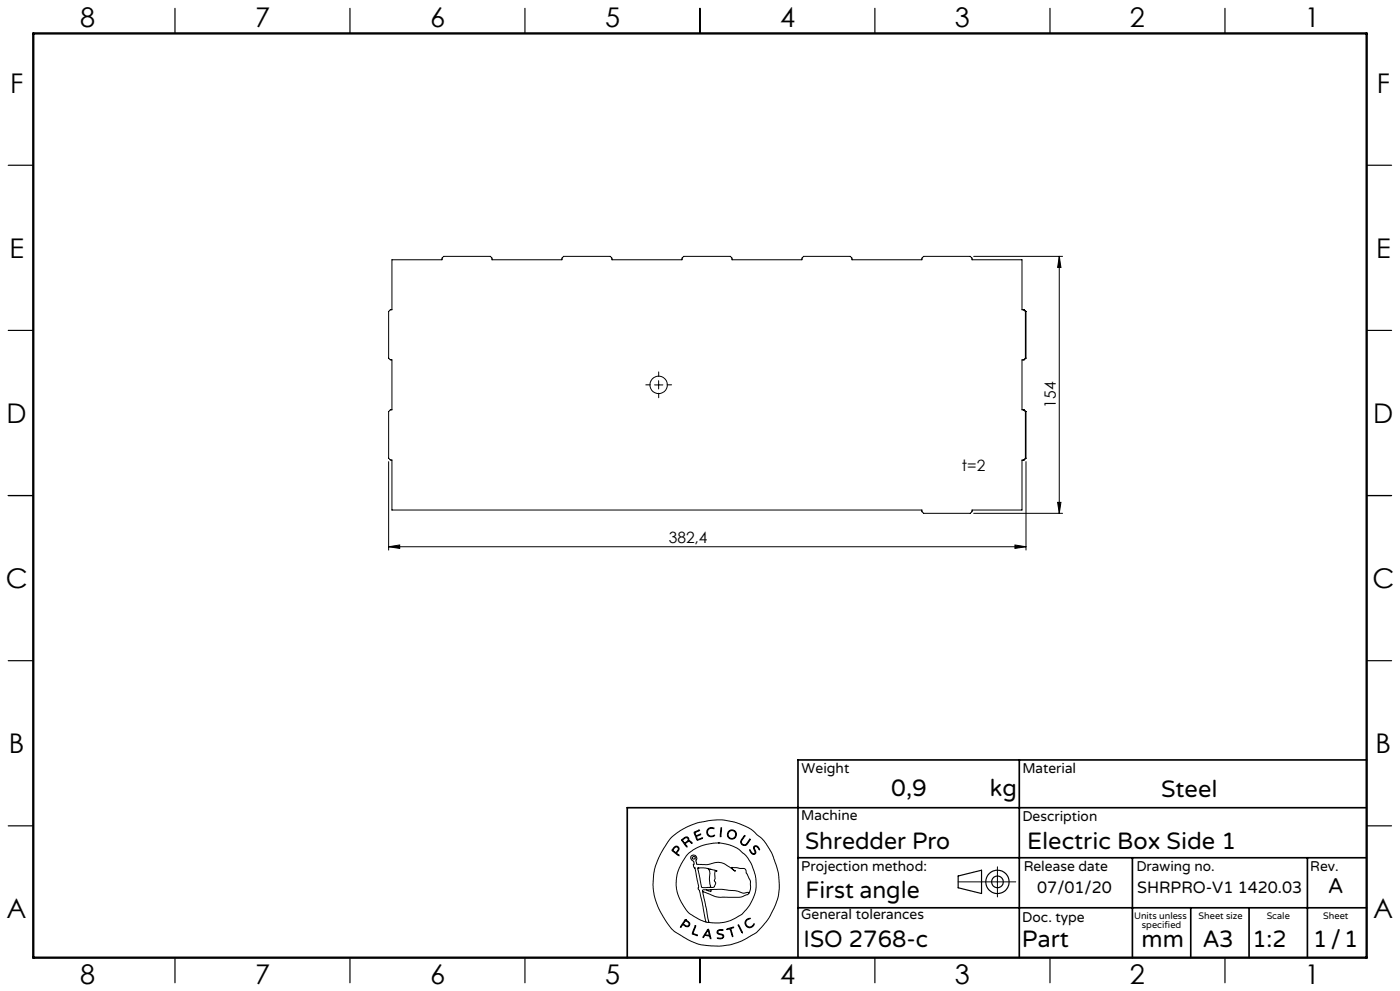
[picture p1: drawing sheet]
<svg xmlns="http://www.w3.org/2000/svg" width="420mm" height="297mm" viewBox="0 0 420 297" stroke-linecap="round" stroke-linejoin="round" font-family="sans-serif">
<g fill="none" stroke="#000" stroke-width=".3">
<path d="M292.1 76.8h26.7M317.8 76.8l.5 3.3h-1zM317.8 76.8v77M307.1 92.8l.5 .5M307.6 93.3v14M307.6 93.3h.2M307.8 93.3l-.5-.5h-.7v-14.9h-15v-.5l-.5-.6h-14l-.5 .6v.5h-21v-.5l-.5-.6h-14l-.5 .6v.5h-21v-.5l-.5-.6h-14l-.5 .6v.5h-21v-.5l-.5-.6h-14l-.5 .6v.5h-21v-.5l-.5-.6h-14l-.5 .6v.5h-15v14.9h-.5l-.5 .5v14l.5 .5h.5v15h-.5l-.5 .6v13.9l.5 .6h.5v15h159v.4l.5 .5h14l.5-.5v-.4h15v-15h.7l.5-.6M307.8 93.3v14M196.4 115.4h2.5M197.6 114.1v2.5M307.6 107.3l-.5 .5M307.6 107.3h.2"/>
<path d="M307.8 107.3l-.5 .5h-.7v15h.7l.5 .6M116.6 138.4v26.4M307.1 122.8l.5 .6M307.6 123.4v13.9M307.6 137.3l-.5 .6M307.6 123.4h.2M307.6 137.3h.2M307.8 123.4v13.9M307.8 138.4v26.4M292.1 153.8h26.7M317.3 150.6h1l-.5 3.2zM116.6 163.9l3.3-.6v1.1z"/>
<path d="M116.6 163.9h191.2M304.5 163.3l3.3 .6-3.3 .5zM201.3 251.1l2.8-2.2 4.5-2.1 4.8-1 3.2-.1 3.7 .7 3.3 1.2 2 1.1 2.8 2.4 1.5 1.8 1.8 3.2 1.8 5.3 .3 3.5-.2 3-.8 2.8-1.7 3.7-1.8 2.5a16.5 16.5 0 0 1-6.7 5l-3.3 1.2-2.9 .4h-3.4l-2.9-.4-3.7-1.5-3.8-2.3-1.1-.9-1.2-1.6-2.3-3.7-1.2-2.8-.6-2.2-.3-3.1 .3-3.5 .9-3.2 2-4zM202 254.1l.7-.5 .6 .1 .4 .6-.1 .6a.64 .64 0 0 0-.3 1.1l.4 .5-1.7-1.2a.52 .52 0 0 1-.4-.5 .52 .52 0 0 1 .4-.6zM202.4 254l.4-.2 .5 .1 .2 .5-.2 .4a.73 .73 0 0 1-.7 .6 .73 .73 0 0 1-.7-.7zM204.5 251.6l1.1-.7h.6l.4 .3 .1 .8 .6 .2 .3 .5-.8-.5-.6 .2a.61 .61 0 0 0-.6 .5 .61 .61 0 0 0 .5 .7l-.1 .3-1.5-2zM204.8 251.7l.8-.6h.6l.2 .6-.5 .6a.52 .52 0 0 1-.6 .3 .52 .52 0 0 1-.4-.5zM208.2 249.4l1.7-.6-1 .5a.57 .57 0 0 0-.2 .9 .57 .57 0 0 0 .9 0l.6-.2-.8 .5a.46 .46 0 0 0-.5 .4 .46 .46 0 0 0 .3 .5l.1 .2 1.5-.5-1.7 .7zM212.3 248.5l.8-.5 1 .2 .1 .2-.9-.2-.7 .3-.3 .5v.7l.1 .4 .6 .4 1.3-.2a.53 .53 0 0 1-.3 .5 .53 .53 0 0 1-.5 0l-.9-.2-.4-.4-.2-1zM215.5 252.6l2.7 .4 3 1.2 2.3 1.9 .9 1.2 1.3 2.2 1.1 3.8-.1 3.5-.8 2.5a11.7 11.7 0 0 1-8.9 7.2l-2.6 .1-1.7-.2M215.5 252.6l-4.1 .6-3.4 1.5-2.1 1.8-2.1 3.5-.5 1.4-.4 2 .1 3 .9 2.9 2 3.4a9.1 9.1 0 0 0 4 2.9l1.9 .8M215.5 252.6h.1"/>
<path d="M216.3 248.1h.2v.6l-.2 1.9-.2 .2zM223.3 250.5l.1-.1 .1 .2-1.1 1.6 .2 .7 .7 .3a3.3 3.3 0 0 0 1.7-1.7v.2l-1 1.5-.4 .2-.7-.1-.6-.5-.1-.6zM224.9 254.7l.7 .9 .5 .3 .4-.3-.4-1.4 .2-.6h.9l.7 1-.1 .1-.9-1-.5 .1-.1 .4 .5 1.4-.6 .5-.9-.5zM299.2 259.8v9M205.6 275.6l-1.4 2-.1 .2h.2a.69 .69 0 0 1 .6-.6 .69 .69 0 0 1 .8 .4l.9 .1 .3-.9-1.3-1.2M205.6 275.6h.1M205.6 275.9l-.3 .5M205.7 275.9l1 .9-.1 .6-.6 .1a.7 .7 0 0 1-.9-.9l.2-.2M205.7 275.9h.1M208.5 277.5l.2-.1v.2l-.5 1.4a.56 .56 0 0 0-.2 .7 .56 .56 0 0 0 .7 .3l.5 .4-1.6-.6zM209.3 260.2l2.3-.1 3.1 .8 .4 .3a.35 .35 0 0 0-.5-.2 .35 .35 0 0 0-.1 .5v1.8l-.2 .7 .4 .8-.4 1-.5 .2h-2.6a.85 .85 0 0 1-.8-.2 .85 .85 0 0 1-.1-.9zM209.4 260.1h.1"/>
<path d="M210.8 267.2l1.9 9.2M210.8 267.2l3.7 1.5 1.3 .2h6.3l2.1-.8 .4-.3M211.8 276.4h.9M211.9 266.7h-1.1v.5M212.1 260.2a2.12 2.12 0 0 1 .8 2.7v1.9l.3 .9-.3 .2M212.3 278.6l.1-.1a4.3 4.3 0 0 1 .9 2.6v.2h-.2a.74 .74 0 0 0-.8-.8l-.2-.1a.82 .82 0 0 0-1.1 .6l-.1-.3zM212.3 278.9l.4 .9a.4 .4 0 0 1-.1 .6 .4 .4 0 0 1-.6-.2l-.4-.1zM212.4 278.9h.1M212.7 276.4h.1M213 260.6h.1M213.3 266.6l3.2-.1 4.2 .4 2.3 .8 1.1-.2a.3 .3 0 0 1 .4-.1 .3 .3 0 0 1 .1 .4M213.3 266.6v.6l-1.4-.5"/>
<path d="M213.3 266.6l-1.4 .1M215.3 278.9l.6-.3 1 .1v.2h-1.4l-.2 .6 .3 .2 1.4 .5 .1 .5-.2 .4-.6 .3-1.1-.2h1.1l.6-.5-.3-.5-1.4-.5-.1-.4zM218 278.4l2.1-.5-.8 .4 .5 2.4-.8-2.3-.8 .2zM221.5 277.2l1.2 2.2v.2zM221.5 277.1h.1M224 275.6l.7-.4 .3 .1-.8 .4-.4 .6v.6l.5 .7 .9 .2 .9-.9a.41 .41 0 0 1 .1 .5 .41 .41 0 0 1-.4 .2l-1 .5-.9-.5-.4-1.1zM224.6 267.8l.5-1.4v-2.3l-1.7-3.8-3.9-.3 .3 .5 .8 .6h-.1l-3.1-2.2-1.7-.5-3.6 .7-3-.1-.3-.9 .3-.8-.3-.7-.6-.3-.7 .1-.3 .4v.4l1 1.1-.1 1.4 .4 .5 1.1 5.4-.2 .8 .4 .4 .3 1.1 1.7 8.5M287.4 264.3h17.3"/>
<circle cx="197.6" cy="115.3" r="2.62"/>
<circle cx="208.1" cy="257.1" r=".44"/>
<circle cx="219.5" cy="250.1" r="1.17"/>
<circle cx="219.6" cy="250.1" r="1.38"/>
</g>
<g fill="none" stroke="#000" stroke-width=".35">
<path d="M52.5 2.5v7.5M105 2.5v7.5M157.5 2.5v7.5M210 2.5v7.5M262.5 2.5v7.5M315 2.5v7.5M367.5 2.5v7.5M2.5 49.5h7.5M410 49.5h7.5M2.5 99h7.5M410 99h7.5M2.5 148.5h7.5"/>
<path d="M410 148.5h7.5M2.5 198h7.5M410 198h7.5M2.5 247.5h7.5M410 247.5h7.5M287.4 262.5l7.1-1.7v7l-7.1-1.7zM52.5 287v7.5M105 287v7.5M157.5 287v7.5M210 287v7.5M262.5 287v7.5M315 287v7.5"/>
<path d="M367.5 287v7.5"/>
<circle cx="299.2" cy="264.3" r="3.5"/>
<circle cx="299.2" cy="264.3" r="1.75"/>
</g>
<path d="M195.1 115.3h-1.4M197.6 112.8v-1.3M197.6 117.8v1.4M200.1 115.3h1.4" fill="none" stroke="#000" stroke-width=".3" stroke-dasharray="15.2 1.3 1.3 1.3"/>
<path d="M305.8 227.7v59.2M410 227.7h-170.6v59.2M239.4 257.1h170.3M339.7 257.1v29.9M392.2 257.1v29.8M409.7 242.1h-221.5v45M239.4 272.1h170.6M357.2 272.1v14.8M374.7 272.1v14.8" fill="none" stroke="#000" stroke-width=".5"/>
<path d="M10 10h400v277h-400z" fill="none" stroke="#000" stroke-width=".7"/>
<g fill="#000">
<path d="M317.8 76.8l.5 3.3h-1zM317.3 150.6h1l-.5 3.2z"/>
<path d="M116.6 163.9l3.3-.6v1.1zM304.5 163.3l3.3 .6-3.3 .5z"/>
</g>
<g font-size="8.1">
<text x="24" y="8">8</text>
<text x="76.5" y="8">7</text>
<text x="129" y="8">6</text>
<text x="181.5" y="8">5</text>
<text x="234" y="8">4</text>
<text x="286.5" y="8">3</text>
<text x="339" y="8">2</text>
<text x="391.5" y="8">1</text>
<text x="3" y="27.7">F</text>
<text x="413" y="27.7">F</text>
<text x="2.8" y="77.2">E</text>
<text x="412.8" y="77.2">E</text>
<text x="2" y="126.7">D</text>
<text x="412" y="126.7">D</text>
<text x="1.7" y="176.2">C</text>
<text x="411.7" y="176.2">C</text>
<text x="2.7" y="225.7">B</text>
<text x="412.7" y="225.7">B</text>
<text x="2" y="275.2">A</text>
<text x="412" y="275.2">A</text>
<text x="24" y="295">8</text>
<text x="76.5" y="295">7</text>
<text x="129" y="295">6</text>
<text x="181.5" y="295">5</text>
<text x="234" y="295">4</text>
<text x="286.5" y="295">3</text>
<text x="339" y="295">2</text>
<text x="391.5" y="295">1</text>
</g>
<g font-size="7.1">
<text x="267.4" y="238.5">0,9</text>
<text x="297" y="238.5">kg</text>
<text x="348.3" y="239">Steel</text>
<text x="241.5" y="254.4">Shredder Pro</text>
<text x="308.1" y="254.4">Electric Box Side 1</text>
<text x="241.6" y="269.2">First angle</text>
<text x="241.1" y="283.7">ISO 2768-c</text>
<text x="306.6" y="283.9">Part</text>
<text x="342.5" y="283.9">mm</text>
<text x="360.9" y="283.8">A3</text>
<text x="375.7" y="283.9">1:2</text>
<text x="393.9" y="283.9">1/1</text>
</g>
<text font-size="6.3" x="398.5" y="267.7">A</text>
<g font-size="4.9">
<text x="311.2" y="267.6">07/01/20</text>
<text x="341.2" y="267.6">SHRPRO-V1 1420.03</text>
</g>
<g font-size="4.7">
<text x="316.8" y="122.2" transform="rotate(-90 316.8 122.2)">154</text>
<text x="288.6" y="141.2">t=2</text>
<text x="200.6" y="162.8">382,4</text>
</g>
<g font-size="4.2">
<text x="240.5" y="231.7">Weight</text>
<text x="306.7" y="231.7">Material</text>
<text x="240.4" y="245.9">Machine</text>
<text x="306.7" y="246.1">Description</text>
<text x="240.4" y="261.1">Projection method:</text>
<text x="307.1" y="261">Release date</text>
<text x="340.9" y="261">Drawing no.</text>
<text x="393.1" y="261">Rev.</text>
<text x="240.4" y="275.6">General tolerances</text>
<text x="306.7" y="276.2">Doc. type</text>
</g>
<g font-size="2.8">
<text x="340.2" y="275.3">Units unless</text>
<text x="359.6" y="275.3">Sheet size</text>
<text x="380" y="275.3">Scale</text>
<text x="396.9" y="275.3">Sheet</text>
<text x="342.6" y="278.2">specified</text>
</g>
</svg>
